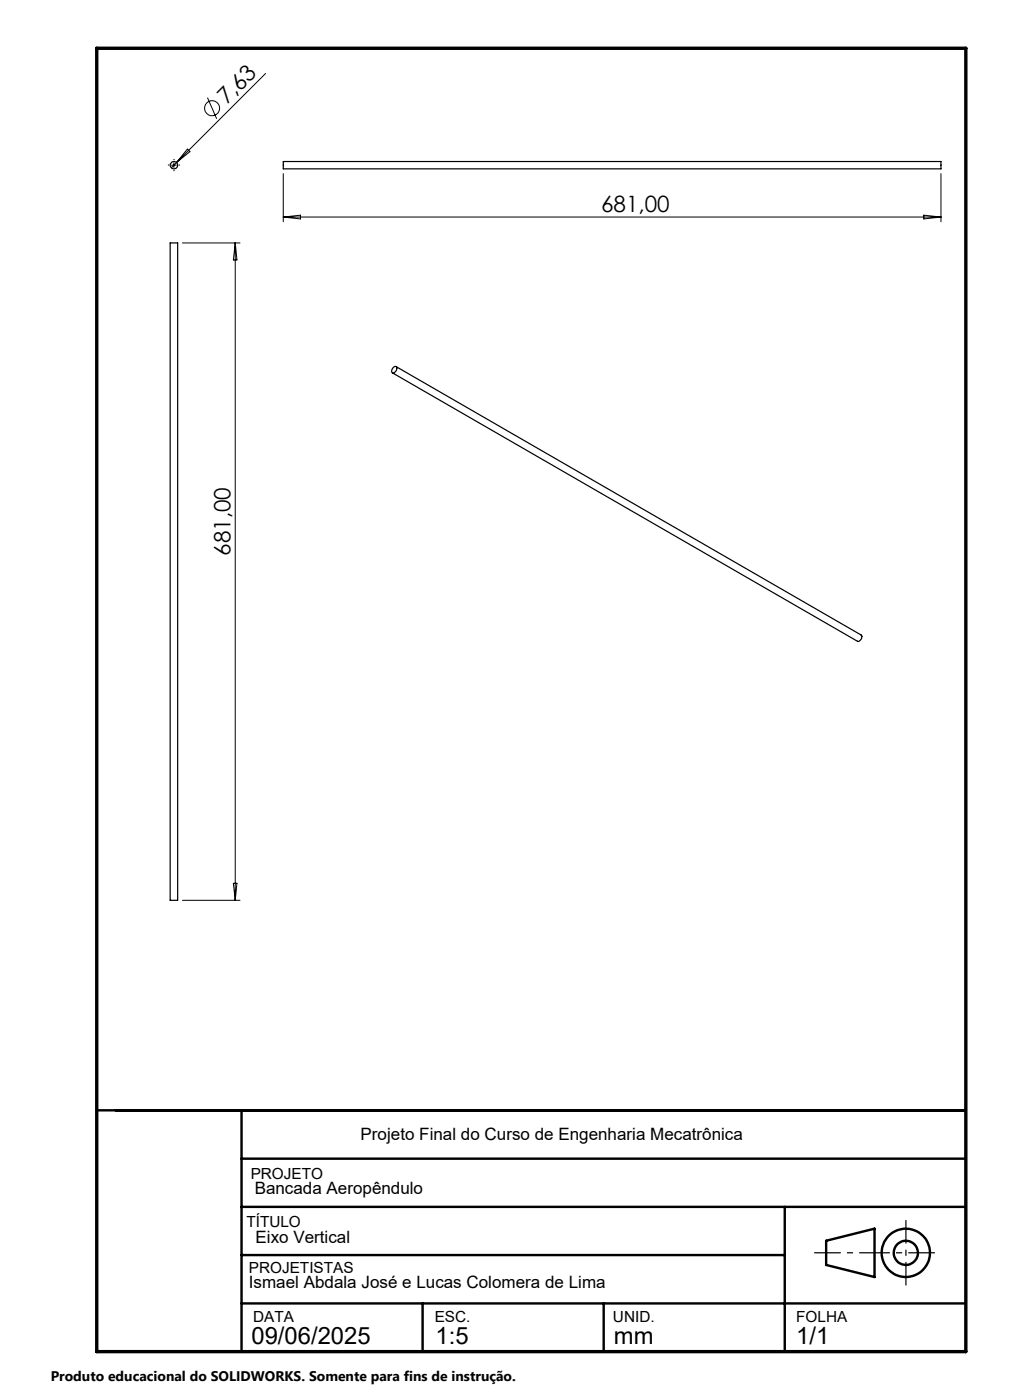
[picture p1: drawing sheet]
<svg xmlns="http://www.w3.org/2000/svg" width="210mm" height="290mm" viewBox="0 0 210 290" stroke-linecap="round" stroke-linejoin="round" font-family="sans-serif">
<g fill="none" stroke="#000" stroke-width=".25">
<path d="M58.7 33.5h136.2v1.5h-136.2zM35.2 50.3h1.6v136.2h-1.6zM81.5 76.1l.3-.2a.61 .61 0 0 1 .4 .6 .61 .61 0 0 1-.4 .6l-.3 .2a.64 .64 0 0 1-.4-.6 .64 .64 0 0 1 .4-.6zM82 75.9l96.3 55.6a.85 .85 0 0 1-.7 1.3l-96.3-55.6"/>
<circle cx="36" cy="34.2" r=".77"/>
</g>
<g fill="none" stroke="#000" stroke-width=".21">
<path d="M55 15.2l-18.5 18.5M35.5 34.2h1M36 33.7v1M36.5 33.7l-1 1.1M38.8 30.9l.5 .5-2.8 2.3zM43 20.2l1.9 4.4M58.7 36v9.9M194.9 36v9.9M37.8 50.3h11.9M48.7 50.3v136.2M48.7 50.3l.4 3.6h-.8zM58.7 45h136.2"/>
<path d="M58.7 45l3.5-.4v.7zM191.3 44.6l3.6 .4-3.6 .3zM37.8 186.5h11.9M48.3 183h.8l-.4 3.5z"/>
<circle cx="43.9" cy="22.4" r="1.55"/>
</g>
<g fill="none" stroke="#000" stroke-width=".5">
<path d="M20 230h180M50 230v50M50 240h150M50 250h150M50 260h112.5M162.5 250v30M171.1 257l10-2.5v10l-10-2.5zM50 270h150M87.5 270v10M125 270v10"/>
<circle cx="187.6" cy="259.5" r="5"/>
<circle cx="187.6" cy="259.5" r="2.51"/>
</g>
<path d="M35 34.2h-.2M36 33.2v-.3M36 35.2v.3M37 34.2h.3" fill="none" stroke="#000" stroke-width=".21" stroke-dasharray="15.2 1.3 1.3 1.3" stroke-linecap="butt"/>
<path d="M168.6 259.5h25" fill="none" stroke="#000" stroke-width=".25" stroke-dasharray="6.3 1.3 1.3 1.3" stroke-dashoffset=".8" stroke-linecap="butt"/>
<path d="M187.6 252.7v13.6" fill="none" stroke="#000" stroke-width=".25" stroke-dasharray="6.3 1.3 1.3 1.3" stroke-dashoffset="1.5" stroke-linecap="butt"/>
<path d="M20 10h180v270h-180z" fill="none" stroke="#000" stroke-width=".7"/>
<g font-size="4.9">
<text x="52.1" y="278.3">09/06/2025</text>
<text x="90.2" y="278.3">1:5</text>
<text x="127.1" y="278.3">mm</text>
<text x="164.9" y="278.3">1/1</text>
</g>
<g font-size="4.7">
<text x="47" y="21.8" transform="rotate(-45 47 21.8)">7,63</text>
<text x="124.5" y="43.9">681,00</text>
<text x="47.7" y="115.1" transform="rotate(-90 47.7 115.1)">681,00</text>
</g>
<g font-size="3.5">
<text x="74.7" y="236.2">Projeto Final do Curso de Engenharia Mecatrônica</text>
<text x="52.7" y="247.3">Bancada Aeropêndulo</text>
<text x="52.9" y="257.5">Eixo Vertical</text>
<text x="51.5" y="266.8">Ismael Abdala José e Lucas Colomera de Lima</text>
</g>
<g font-size="3.2">
<text x="51.9" y="244.2">PROJETO</text>
<text x="51" y="254.1">TÍTULO</text>
<text x="51.5" y="263.7">PROJETISTAS</text>
<text x="52.4" y="273.8">DATA</text>
<text x="90" y="273.8">ESC.</text>
<text x="126.9" y="273.8">UNID.</text>
<text x="164.9" y="273.8">FOLHA</text>
</g>
<text font-size="2.9" x="10.5" y="286">Produto educacional do SOLIDWORKS. Somente para fins de instrução.</text>
</svg>
